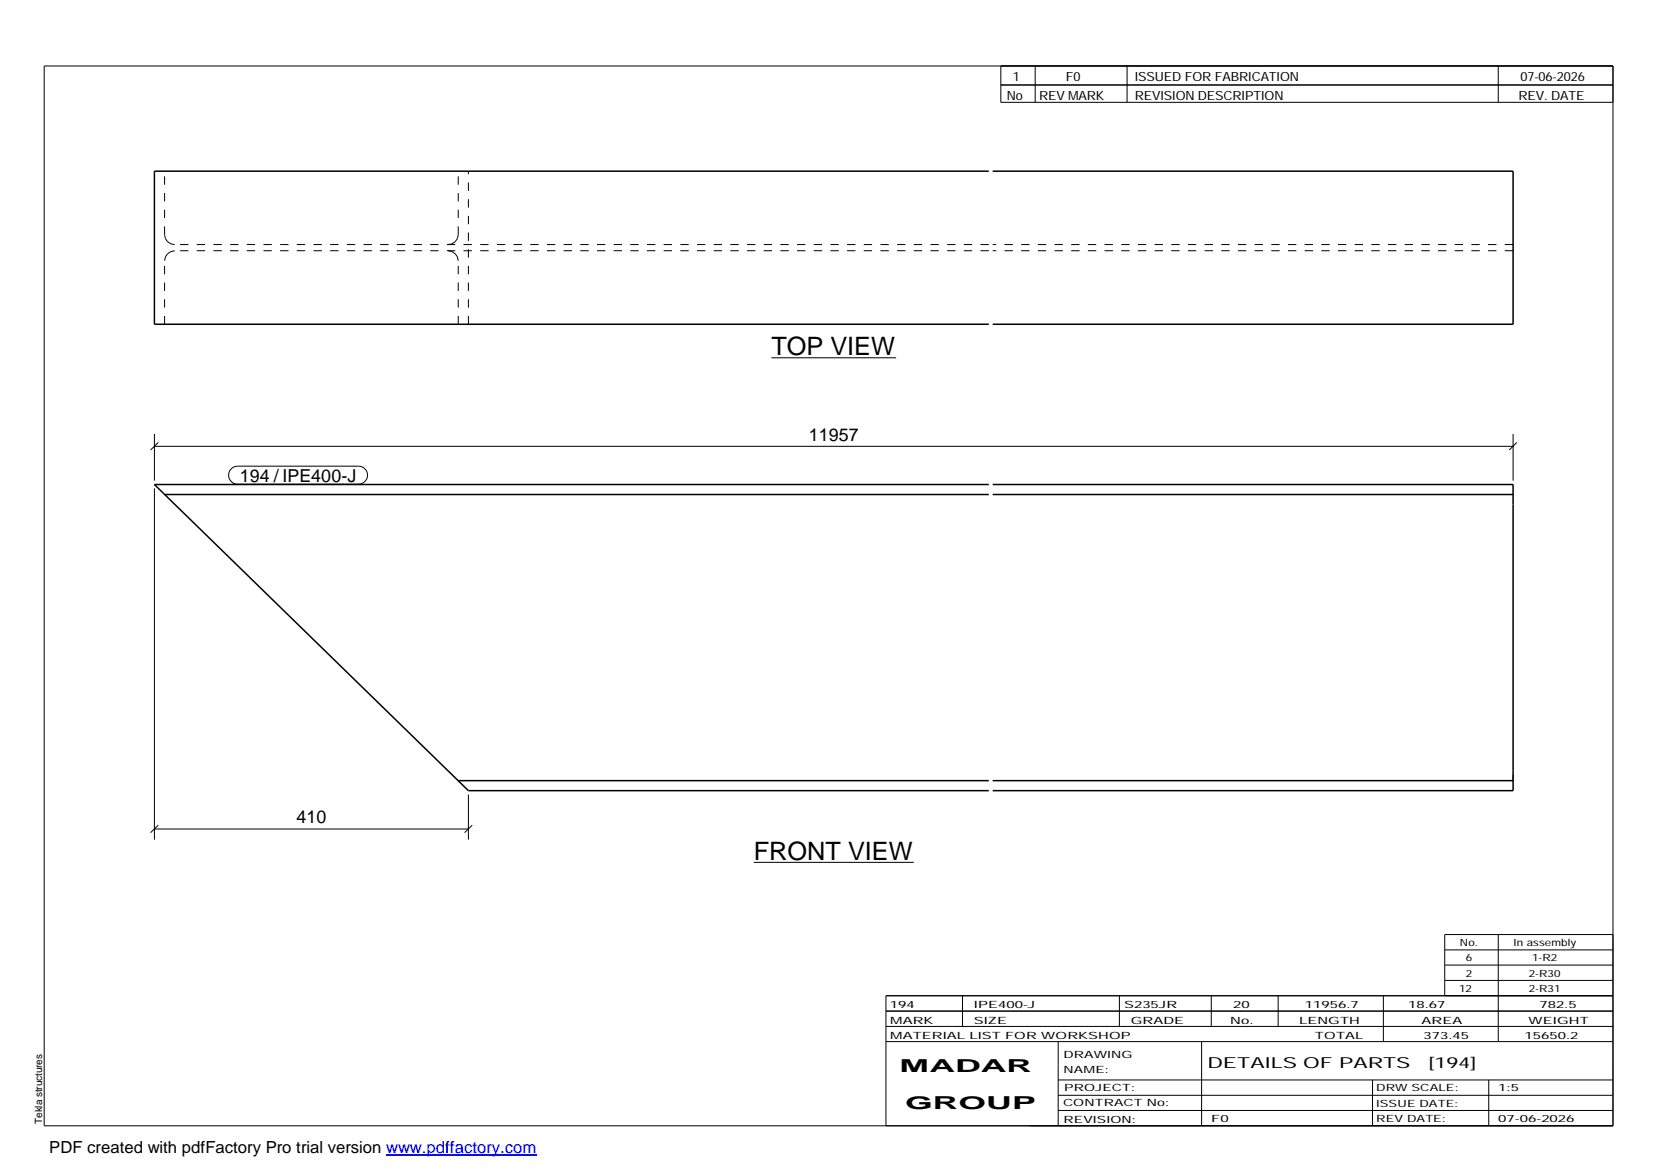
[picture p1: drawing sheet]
<svg xmlns="http://www.w3.org/2000/svg" width="420mm" height="297mm" viewBox="0 0 420 297" stroke-linecap="round" stroke-linejoin="round" font-family="sans-serif">
<path d="M251 43.5h-211.8v38.8h211.8M252 43.5h132.1v38.8h-132.1M41.8 125.5h209.2M251 123h-211.8l79.7 77.7h132.1M252 123h132.1v77.7h-132.1M252 125.5h132.1M116.3 198.2h134.7M252 198.2h132.1" fill="none" stroke="#000" stroke-width=".38"/>
<g fill="none" stroke="#000" stroke-width=".25" stroke-dasharray="2.1 2.1" stroke-linecap="butt">
<path d="M41.8 59.6v-16.1M41.8 59.6l.2 1M116.3 59.6v-16.1M42 65.2l-.2 1M42 60.6l.5 .8M42.5 64.4l-.5 .8M42.5 61.4l.9 .5M43.4 63.9l-.9 .5M43.4 61.9l1 .2M44.4 63.7l-1 .2M113.7 62.1l1-.2M114.7 63.9l-1-.2"/>
<path d="M114.7 61.9l.9-.5M115.6 64.4l-.9-.5M115.6 61.4l.5-.8M116.1 65.2l-.5-.8M116.1 60.6l.2-1M116.3 66.2l-.2-1M251 62.1h-206.6M251 63.7h-206.6M384.1 62.1h-132.1M384.1 63.7h-132.1M41.8 82.3v-16.1M116.3 82.3v-16.1"/>
<path d="M118.9 82.3v-38.8M384.1 198.2v-.2M384.1 198v-1.3"/>
</g>
<g fill="none" stroke="#000" stroke-width=".25">
<path d="M11.2 16.7h398.3v269.1h-398.3zM254.1 16.7v9.3h155.4M262.8 16.7v9.3M286.1 16.7v9.3M380.4 16.7v9.3M254.1 21.6h155.4M195.8 90.8h31.7M39.2 113.3h344.9M39.2 110.2v11.8M40.2 112.3l-2 1.9M58.7 119l.7-.5 .9-.2h30.7a2.29 2.29 0 0 1 2.3 2.3 2.29 2.29 0 0 1-2.3 2.3h-30.7a2.27 2.27 0 0 1-2.1-1.4 2.27 2.27 0 0 1 .5-2.5zM384.1 110.2v11.8"/>
<path d="M385.1 112.3l-1.9 1.9M39.2 124v89.2M39.2 210.5h79.7M40.2 209.5l-2 1.9M118.9 201.7v11.5M119.9 209.5l-2 1.9M191.3 218.9h40.7M380.4 237.3v27.1M409.5 237.3h-42.7v15.5M224.9 256.7h184.6M244.3 252.8v7.8M284.2 252.8v7.8"/>
<path d="M307.5 252.8v7.8M324.5 252.8v7.8M351.2 252.8v11.6M366.8 241.2h42.7M366.8 245h42.7M366.8 248.9h42.7M409.5 252.8h-184.6v33M224.9 264.4h184.6M224.9 260.6h184.6M268.6 264.4v21.4M268.6 274.2h140.9M268.6 278.1h140.9"/>
<path d="M305.1 264.4v21.4M348.4 274.2v11.6M378 274.2v11.6M268.6 281.9h140.9"/>
</g>
<path d="M98 293.3h38.2" fill="none" stroke="#00f" stroke-width=".3"/>
<g font-size="6.4">
<text x="195.8" y="90.1">TOP VIEW</text>
<text x="191.3" y="218.2">FRONT VIEW</text>
</g>
<g font-size="4.5">
<text x="205.4" y="111.9">11957</text>
<text x="60.9" y="122.3">194 / IPE400-J</text>
<text x="75.3" y="209">410</text>
<text x="228.4" y="272.3">MADAR</text>
<text x="229.8" y="281.6">GROUP</text>
</g>
<text font-size="4.2" x="12.5" y="292.7">PDF created with pdfFactory Pro trial version www.pdffactory.com</text>
<g font-size="3.9">
<text x="306.5" y="271.3">DETAILS OF PARTS</text>
<text x="362.7" y="271.3">[194]</text>
</g>
<g font-size="3.2">
<text x="257.1" y="20.5">1</text>
<text x="270.6" y="20.5">F0</text>
<text x="288.1" y="20.5">ISSUED FOR FABRICATION</text>
<text x="386" y="20.5">07-06-2026</text>
<text x="255.6" y="25.5">No</text>
<text x="263.8" y="25.5">REV MARK</text>
<text x="288.1" y="25.5">REVISION DESCRIPTION</text>
<text x="385.5" y="25.5">REV. DATE</text>
</g>
<g font-size="2.5">
<text x="370.6" y="240.2">No.</text>
<text x="372.1" y="244.1">6</text>
<text x="384.3" y="240.2">In assembly</text>
<text x="389" y="244.1">1-R2</text>
<text x="370.4" y="251.8">12</text>
<text x="372.1" y="247.9">2</text>
<text x="388.1" y="247.9">2-R30</text>
<text x="388.1" y="251.8">2-R31</text>
<text x="225.9" y="255.9">194</text>
<text x="247.3" y="255.9">IPE400-J</text>
<text x="285.4" y="255.9">S235JR</text>
<text x="313.1" y="255.9">20</text>
<text x="331.3" y="255.9">11956.7</text>
<text x="357.5" y="255.9">18.67</text>
<text x="390.8" y="255.9">782.5</text>
<text x="226" y="263.7">MATERIAL LIST FOR WORKSHOP</text>
<text x="226" y="259.9">MARK</text>
<text x="247.2" y="259.9">SIZE</text>
<text x="287.1" y="259.9">GRADE</text>
<text x="312.3" y="259.9">No.</text>
<text x="329.8" y="259.9">LENGTH</text>
<text x="333.8" y="263.7">TOTAL</text>
<text x="360.9" y="259.9">AREA</text>
<text x="361.4" y="263.7">373.45</text>
<text x="387.1" y="263.7">15650.2</text>
<text x="388.1" y="259.9">WEIGHT</text>
<text x="270" y="268.5">DRAWING</text>
<text x="270" y="272.5">NAME:</text>
<text x="269.9" y="280.9">CONTRACT No:</text>
<text x="270.2" y="277">PROJECT:</text>
<text x="349.4" y="277.1">DRW SCALE:</text>
<text x="349.4" y="281">ISSUE DATE:</text>
<text x="380.4" y="277.1">1:5</text>
<text x="10.7" y="285.4" transform="rotate(-90 10.7 285.4)">Tekla structures</text>
<text x="270" y="285">REVISION:</text>
<text x="307.5" y="284.8">F0</text>
<text x="349.4" y="284.8">REV DATE:</text>
<text x="380.4" y="284.8">07-06-2026</text>
</g>
</svg>
